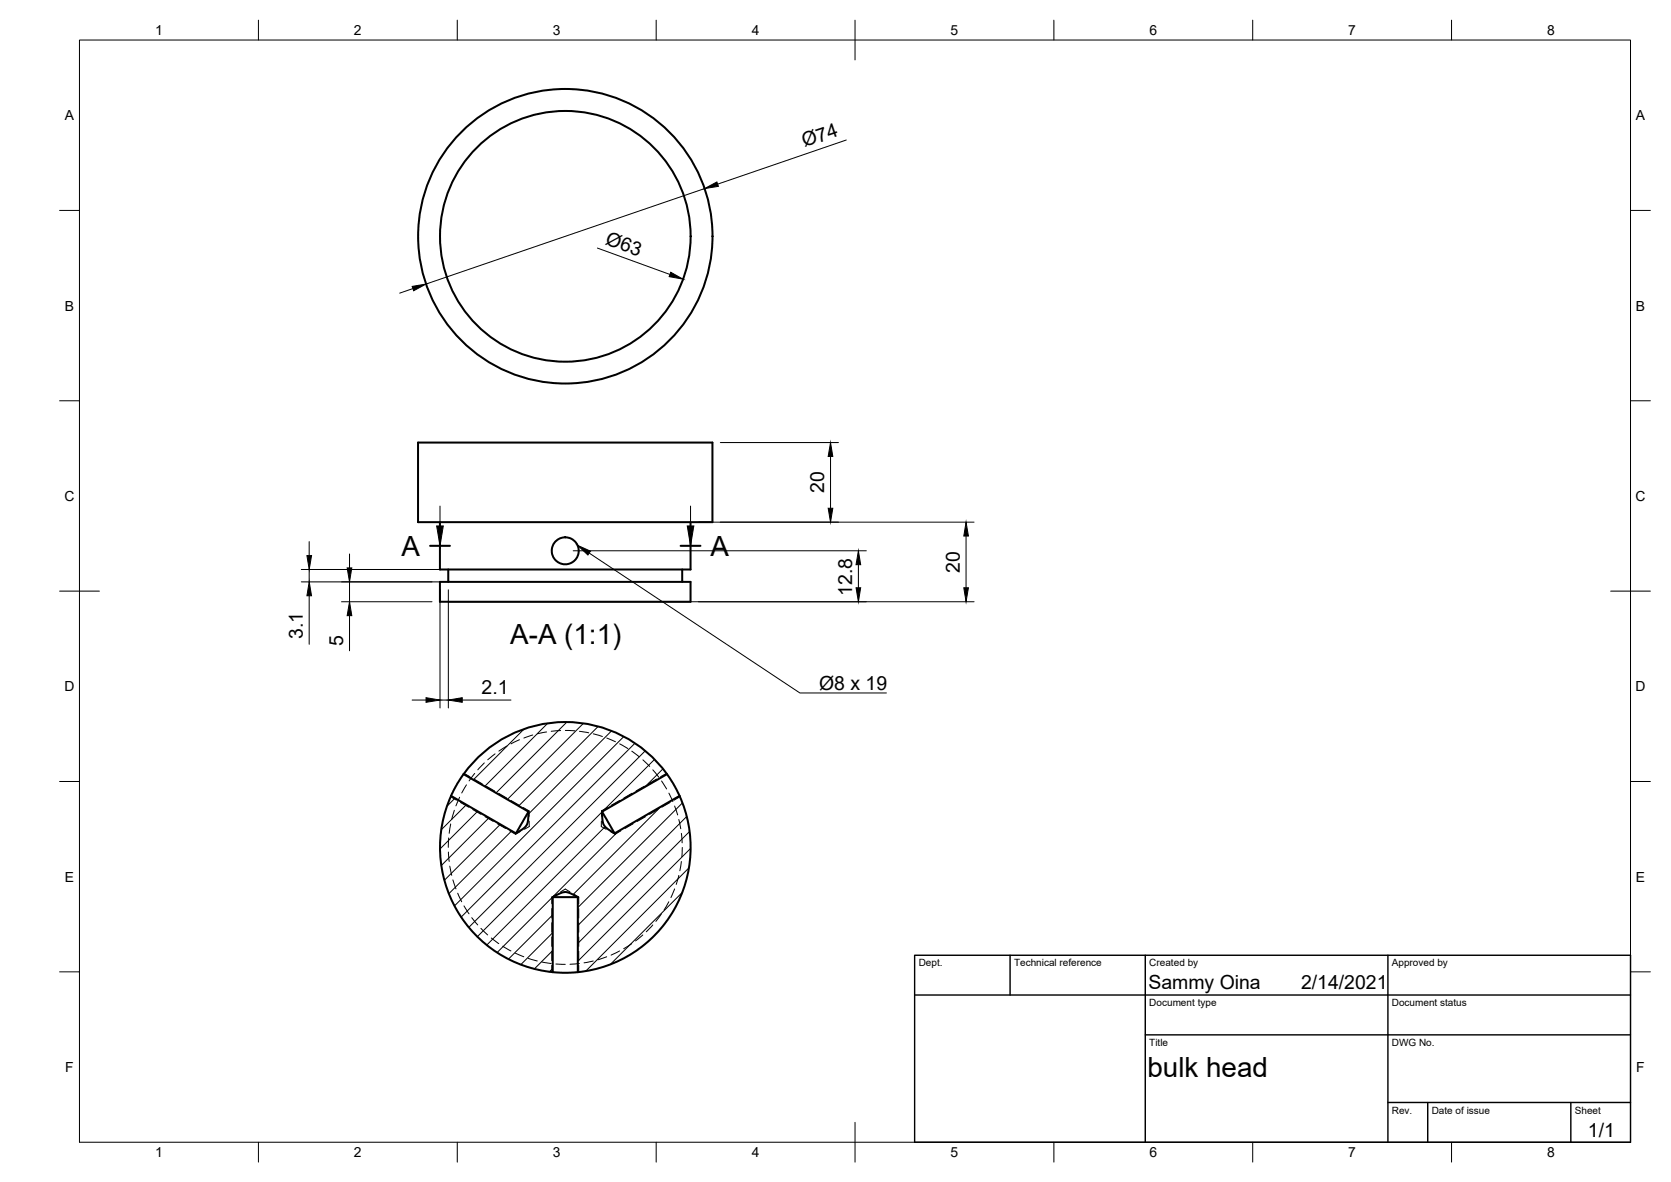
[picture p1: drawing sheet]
<svg xmlns="http://www.w3.org/2000/svg" width="420mm" height="297mm" viewBox="0 0 420 297" stroke-linecap="round" stroke-linejoin="round" font-family="sans-serif">
<!-- layer: Visible -->
<g fill="none" stroke="#000" stroke-width=".51">
<path d="M105.1 111.2h74v20h-74zM110.6 131.2v11.9h63v-11.9M110.6 146.2h63v5h-63zM112.7 143.1v3.1M171.5 143.1v3.1M116.6 194.5l16.3 9.5-.2 2.4-.3 1-.8 .8-1.9 1.2-16.3-9.4M116.6 194.5l-1.7 2.6-1.5 2.9M167.7 194.5l-16.3 9.5 .1 2.4 .3 1 .9 .8 1.8 1.2 16.4-9.4M167.7 194.5l1.7 2.6 1.5 2.9M167.7 194.5a31.5 31.5 0 0 0-51.1 .1M113.4 200a31.5 31.5 0 0 0 25.6 44.3M132.9 204l-3.2 5.4"/>
<path d="M151.4 204l3.1 5.4M170.9 200a31.5 31.5 0 0 1-25.6 44.3M139 225.5h6.3M139 244.3v-18.8l2-1.1 1-.2 1.3 .2 2 1.1v18.8M139 244.3l2.4 .2 3.9-.2"/>
<circle cx="142.1" cy="59.4" r="37"/>
<circle cx="142.1" cy="59.4" r="31.5"/>
<circle cx="142.1" cy="138.4" r="3.4"/>
</g>
<!-- layer: Hidden -->
<g fill="none" stroke="#000" stroke-width=".25">
<path d="M116.7 194.4l1.5 .8M117.3 197.2l-1.2 2.1M119.2 195.8l2 1.2M119.4 194.4l-1.5 1.8M121.8 191.7l-1.7 1.7M122.3 197.6l2 1.2M124.5 189.4l-1.9 1.5M125.4 199.4l2 1.2M127.4 187.5l-2 1.3M130.6 185.9l-2.1 1M134 184.7l-2.3 .8M137.4 183.9l-2.3 .5"/>
<path d="M141 183.6l-2.4 .2M142.2 183.6h2.3M145.7 183.8l2.3 .4M149.2 184.4l2.3 .7M152.6 185.5l2.1 .9M155.8 186.9l2.1 1.2M158.9 188.8l1.8 1.4M158.9 199.4l-2.1 1.2M161.6 191l1.8 1.6M162 197.6l-2.1 1.2M164.1 193.5l1.6 1.8M165.1 195.8l-2.1 1.2"/>
<path d="M166.3 196.3l1.3 2M167.6 194.4l-1.5 .8M168.2 199.3l1 2.2M112.8 214.1l.1 2.4M112.8 210.6l-.1 2.3M113.1 217.7l.5 2.3M113.3 200.2l1.4 .9M113.3 207.1l-.4 2.3M114.2 203.6l-.6 2.3M115.6 200.3l-1 2.2M115.8 201.7l2.1 1.1M118.9 203.4l2 1.2"/>
<path d="M122 205.2l2 1.2M125.1 207l2 1.2M128.2 208.8l1.4 .8M128.5 201.2l2 1.1M129.7 209.4l-.1 .2M130.8 209l-1.2 .6M131.6 202.9l1.4 .9M133 203.8l-.1 .2M133 203.8v1.4M133.1 206.3v1.4l-1.2 .7M151.2 206.3v1.4l1.2 .7M151.3 203.8l.1 .2"/>
<path d="M151.3 203.8l-.1 1.4M152.7 202.9l-1.4 .9M153.5 209l1.2 .6M154.5 209.4l.2 .2M155.8 201.2l-2 1.1M156.1 208.8l-1.4 .8M159.2 207l-2.1 1.2M162.3 205.2l-2.1 1.2M165.4 203.4l-2.1 1.2M168.5 201.7l-2.1 1.1M169.6 202.6l.8 2.2M170.7 220l-.7 2.3"/>
<path d="M170.7 205.9l.5 2.4M171 200.2l-1.5 .9M171.3 216.5l-.4 2.3M171.3 209.4l.2 2.4M171.6 213l-.2 2.3M113.9 221.1l.7 2.3M115.1 224.5l1 2.1M116.7 227.7l1.2 1.9M118.6 230.6l1.5 1.8M120.9 233.3l1.7 1.7M123.5 235.7l1.9 1.4M126.4 237.8l2.1 1.2"/>
<path d="M129.5 239.5l2.2 .9M138.7 225.5h.3M138.7 225.5v1.6M138.7 228.3v2.4M138.7 231.9v2.4M138.7 235.5v2.3M138.7 239v2.4M139.9 224.8l-1.2 .7M140.9 224.1l1.2-.7 1.2 .7M144.3 224.8l1.2 .7M145.3 225.5h.2M145.5 225.5v1.6"/>
<path d="M145.5 228.3v2.4M145.5 231.9v2.4M145.5 235.5v2.3M145.5 239v2.4M155.8 239l-2.2 1M158.8 237.2l-2 1.2M161.6 235l-1.8 1.5M164.1 232.4l-1.6 1.8M166.3 229.6l-1.4 1.9M168.2 226.6l-1.2 2.1M169.6 223.4l-.9 2.2M132.8 240.8l2.3 .7"/>
<path d="M136.2 241.8l2.4 .3M138.7 242.6v1.7M139.8 242.3h2.3M145.5 242.6v1.7M145.7 242.1l-2.4 .2M149.2 241.5l-2.3 .5M152.5 240.4l-2.2 .8"/>
</g>
<!-- layer: Border -->
<g fill="none" stroke="#000" stroke-width=".25">
<path d="M20 10.1h390v276.9h-390zM65 5.1v5M115 5.1v5M165 5.1v5M215 5.1v10M265 5.1v5M315 5.1v5M365 5.1v5M15 52.9h5M410 52.9h5M15 100.7h5M410 100.7h5"/>
<path d="M15 148.6h10M405 148.6h10M15 196.4h5M410 196.4h5M15 244.2h5M410 244.2h5M65 287v5M115 287v5M165 287v5M215 282.1v9.9M265 287v5M315 287v5"/>
<path d="M365 287v5"/>
</g>
<!-- layer: TitleBlock -->
<path d="M230 240.1h180v46.9h-180zM230 250h180M254 240.1v9.9M288 240.1v46.9M349 240.1v46.9M288 260.1h122M349 277.1h61M359 277.1v9.9M395 277.1v9.9" fill="none" stroke="#000" stroke-width=".36"/>
<!-- layer: Dimensions -->
<g fill="none" stroke="#000" stroke-width=".25">
<path d="M212.8 35.2l-32.4 11.1M177.1 47.4l-70 24M103.8 72.5l-3.3 1.2M150.2 62.3l18.2 6.7M181.1 111.2h29.7M208.8 114.7v13M77.7 136.1v3.5M87.9 139.2v3.5M144.1 138.4h73.7M175.6 131.2h69.3M242.9 134.7v13M75.8 143.1h34.9"/>
<path d="M75.8 146.2h34.9M77.7 143.1v3.1M77.7 149.7v12.2M85.9 151.2h22.7M87.9 146.2v5M87.9 154.7v8.8M110.6 148.2v29.7M112.6 151.2h132.3M112.7 148.2v29.7M215.8 141.9v5.8M103.6 175.9h3.5M110.6 175.9h2.1"/>
<path d="M116.2 175.9h12.3"/>
</g>
<g fill="#000" stroke="#000" stroke-width=".25">
<path d="M177.1 47.4l3.2-1.7 .3 1.1zM103.6 72l3.5-.6-3.1 1.7zM168.7 68.4l3 1.8-3.4-.7zM208.8 111.2l.6 3.5h-1.2zM77.2 139.6h1.1l-.6 3.5zM208.2 127.7h1.2l-.6 3.5zM242.9 131.2l.6 3.5h-1.2zM77.7 146.2l.6 3.5h-1.1zM87.3 142.7h1.2l-.6 3.5zM87.9 151.2l.6 3.5h-1.2zM215.2 147.7h1.2l-.6 3.5zM215.8 138.4l.6 3.5h-1.2z"/>
<path d="M242.3 147.7h1.2l-.6 3.5zM107.1 175.3l3.5 .6-3.5 .6zM112.7 175.9l3.5-.6v1.2z"/>
</g>
<!-- layer: Hatching -->
<g fill="none" stroke="#000" stroke-width=".25">
<path d="M131.8 183.2l-12.8 12.8M137.7 181.8l-15.8 15.8M142.5 181.5l-17.8 17.8M146.7 181.8l-19.1 19.1M150.4 182.6l-20 20M153.8 183.7l-20.9 20.9M156.8 185.1l-42.5 42.6M159.6 186.8l-43.6 43.7M162.2 188.7l-44.3 44.4M164.6 190.8l-13.1 13.1M166.7 193.2l-4.6 4.6M114.4 200.6l-2 2"/>
<path d="M117.3 202.2l-6.4 6.3M120.1 203.9l-9.5 9.4M123 205.5l-12 12M125.8 207.2l-14.1 14M128.7 208.8l-15.8 15.8M151.4 204l-31.4 31.4M152.1 207.8l-29.7 29.7M155.5 208.9l-30.5 30.5M166.1 202.7l-22 22.1M171.6 201.8l-26.3 26.3M172.7 205.2l-27.4 27.4M173.2 218.1l-25.9 25.9"/>
<path d="M173.4 209l-28.1 28.1M173.6 213.2l-28.3 28.4M139 229.9l-11.2 11.1M139 234.4l-8 8M139 238.9l-4.6 4.6M171.5 224.3l-18 18M139 243.4l-.8 .8"/>
</g>
<!-- layer: Annotations -->
<path d="M108.1 137.2h5M171.1 137.2h5" fill="none" stroke="#000" stroke-width=".51"/>
<path d="M110.6 127.2v5M148.1 139l53 35.1h21.8M173.6 127.2v5" fill="none" stroke="#000" stroke-width=".25"/>
<path d="M109.8 132.2h1.7l-.9 5zM145.2 137l3.3 1.5-.7 1zM172.8 132.2h1.7l-.9 5z" fill="#000" stroke="#000" stroke-width=".25"/>
<g font-size="7">
<text x="101" y="139.7">A</text>
<text x="178.6" y="139.7">A</text>
<text x="128.3" y="161.7">A-A (1:1)</text>
<text x="288.5" y="270.6">bulk head</text>
</g>
<g font-size="4.9">
<text x="202.3" y="37" transform="rotate(-19 202.3 37)">Ø74</text>
<text x="152" y="61.2" transform="rotate(20 152 61.2)">Ø63</text>
<text x="207.3" y="123.9" transform="rotate(-90 207.3 123.9)">20</text>
<text x="241.4" y="143.9" transform="rotate(-90 241.4 143.9)">20</text>
<text x="214.3" y="149.7" transform="rotate(-90 214.3 149.7)">12.8</text>
<text x="76.2" y="160.6" transform="rotate(-90 76.2 160.6)">3.1</text>
<text x="86.3" y="162.2" transform="rotate(-90 86.3 162.2)">5</text>
<text x="206" y="173.4">Ø8 x 19</text>
<text x="121.1" y="174.4">2.1</text>
<text x="288.8" y="248.6">Sammy Oina</text>
<text x="327.1" y="248.6">2/14/2021</text>
<text x="399.3" y="285.8">1/1</text>
</g>
<g font-size="3.5">
<text x="39" y="8.8">1</text>
<text x="89" y="8.8">2</text>
<text x="139" y="8.8">3</text>
<text x="189" y="8.8">4</text>
<text x="239" y="8.8">5</text>
<text x="289" y="8.8">6</text>
<text x="339" y="8.8">7</text>
<text x="389" y="8.8">8</text>
<text x="16.3" y="30.2">A</text>
<text x="411.3" y="30.2">A</text>
<text x="16.3" y="78">B</text>
<text x="411.3" y="78">B</text>
<text x="16.2" y="125.9">C</text>
<text x="411.2" y="125.9">C</text>
<text x="16.2" y="173.7">D</text>
<text x="411.2" y="173.7">D</text>
<text x="16.3" y="221.6">E</text>
<text x="411.3" y="221.6">E</text>
<text x="16.4" y="269.4">F</text>
<text x="411.4" y="269.4">F</text>
<text x="39" y="290.8">1</text>
<text x="89" y="290.8">2</text>
<text x="139" y="290.8">3</text>
<text x="189" y="290.8">4</text>
<text x="239" y="290.8">5</text>
<text x="289" y="290.8">6</text>
<text x="339" y="290.8">7</text>
<text x="389" y="290.8">8</text>
</g>
<g font-size="2.5">
<text x="231" y="242.9">Dept.</text>
<text x="255" y="242.9">Technical reference</text>
<text x="289" y="242.9">Created by</text>
<text x="350" y="242.9">Approved by</text>
<text x="289" y="252.8">Document type</text>
<text x="350" y="252.8">Document status</text>
<text x="289" y="262.9">Title</text>
<text x="350" y="262.9">DWG No.</text>
<text x="350" y="279.9">Rev.</text>
<text x="360" y="279.9">Date of issue</text>
<text x="396" y="279.9">Sheet</text>
</g>
</svg>
